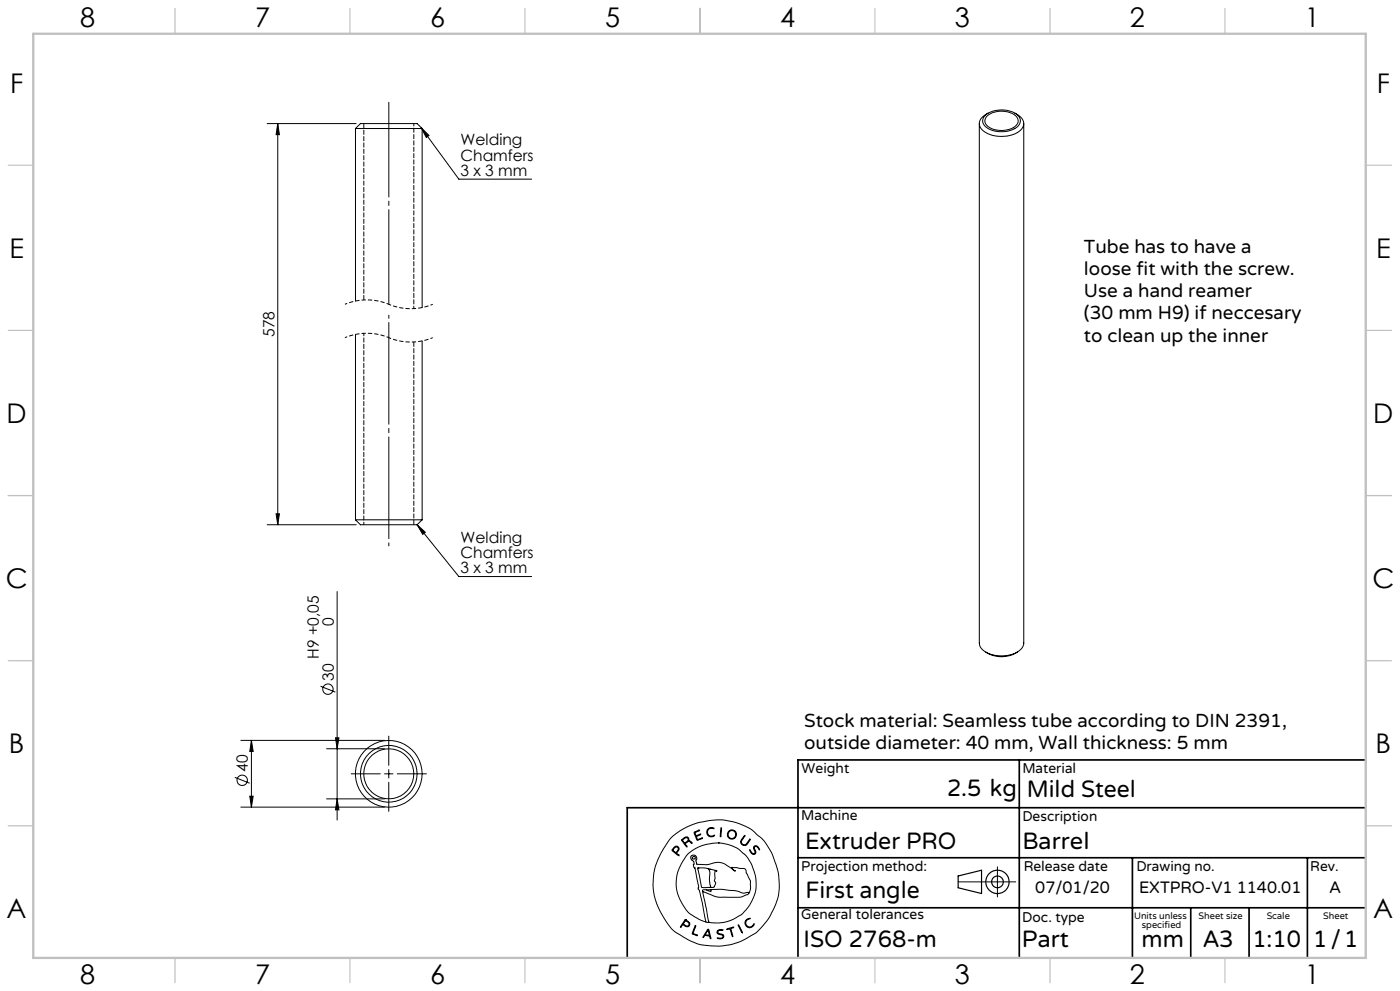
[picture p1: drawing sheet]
<svg xmlns="http://www.w3.org/2000/svg" width="420mm" height="297mm" viewBox="0 0 420 297" stroke-linecap="round" stroke-linejoin="round" font-family="sans-serif">
<g fill="none" stroke="#000" stroke-width=".3">
<path d="M80.2 37h26.7M83.3 37l.5 3.4h-1zM83.3 37v120.3M106.6 38.5l1.5-1.5h17l1.5 1.5M106.6 38.5h20M106.6 38.5v51.7M126.3 38.2l2.4 2.4-.8 .6zM126.3 38.2l11.4 15.5h21.8M126.6 38.5v53.7M293.8 37v155.7a4.3 4.3 0 0 0 3.9 3.5 10.9 10.9 0 0 0 7.5-.8M295.7 34.5a8 8 0 0 1 10 .5 2.39 2.39 0 0 1-1.3 3.5 8.3 8.3 0 0 1-9-.8 2.13 2.13 0 0 1 .3-3.2zM296.2 34.7a7.1 7.1 0 0 1 8.8 .3 2.07 2.07 0 0 1-1 3.3 7.1 7.1 0 0 1-8.2-1.1 1.93 1.93 0 0 1 .4-2.5z"/>
<path d="M296.4 33.9a3.5 3.5 0 0 0-2.5 3.9 7.1 7.1 0 0 0 7.3 3 6 6 0 0 0 5.9-3.3 3.6 3.6 0 0 0-2.6-3.6M307.1 37v155.7l-.5 1.5-1.4 1.2M106.6 100.3v55.5M126.6 102.2v53.6M80.2 157.3h26.7M82.8 154h1l-.5 3.3zM106.6 155.8h20M106.6 155.8l1.5 1.5h17M125.1 157.3l12.6 15.5h21.8M125.1 157.3l2.5 2.2-.8 .7zM126.6 155.8l-1.5 1.5M101.1 177.3v68.5"/>
<path d="M295.7 195.4a8.7 8.7 0 0 0 8.7 .5M305.2 195.4l-.7 .5M96.2 205.7l4.4 1.7M70.4 233l4.5 1.7M72.2 221.9h43.2M74.9 238.6h1.1l-.6 3.3zM75.4 221.9v20M75.4 221.9l.6 3.3h-1.1zM98 239.4h17.4M98 224.4h17.4M100.6 221.1h1.1l-.6 3.3zM101.1 239.4l.6 3.3h-1.1z"/>
<path d="M105.4 231.9h8.7M115.4 231.9h2.5M116.6 220.6v8.8M116.6 230.6v2.6M116.6 234.5v8.7M119.2 231.9h8.7M72.2 241.9h43.2M201.3 251.1l2.8-2.2 2.3-1.2 2.6-1 4.4-.9 3.2-.1 3.9 .7 3.1 1.2 2 1.1 2.8 2.4 1.4 1.8 1.9 3.2 1.8 5.3 .3 3.5-.3 3.8-.9 2.5-2.1 4.1-1.6 2.1a16.3 16.3 0 0 1-6.1 4.4l-3.1 1.2-3.3 .5h-3.4l-2.9-.4-2.7-1-4.5-2.6-1.4-1.1-1.2-1.6-1.9-3.1-1.4-2.9-.8-2.7-.3-3.1 .3-3.5 .9-3.2 2-4zM202 254.1l.6-.5 .7 .1 .4 .6-.1 .6a.64 .64 0 0 0-.3 1.1l.4 .5-1.6-1.2a.48 .48 0 0 1-.4-.7zM202.4 254.1l.4-.3 .6 .2 .1 .5-.3 .6a.58 .58 0 0 1-.6 .4 .58 .58 0 0 1-.5-.5l-.2-.3zM204.5 251.6l1-.7h.7l.4 .3v.8l.7 .2 .3 .5-.2 .1-.5-.6-.7 .1a.65 .65 0 0 0-.6 .6 .65 .65 0 0 0 .5 .7l-.1 .3zM204.8 251.7l.8-.6h.6l.2 .6-.5 .6a.52 .52 0 0 1-.6 .3 .52 .52 0 0 1-.4-.5z"/>
<path d="M208.2 249.4l1.7-.6-1 .5a.57 .57 0 0 0-.2 .9 .57 .57 0 0 0 .9 0l.6-.2-.9 .5a.44 .44 0 0 0-.4 .4 .44 .44 0 0 0 .3 .5l.1 .2 1.5-.5-1.7 .7zM212.3 248.5l.8-.5 1 .2 .1 .2-1-.2-.6 .3-.3 .5v.7l.1 .4 .6 .4 1.3-.2a.5 .5 0 0 1-.8 .5l-.9-.2-.4-.4-.2-1zM215.5 252.6l2.7 .4 1.9 .7 1.6 .8 2.1 1.9 1.6 2.4 1.1 3.2 .3 1.8v2.5l-.5 2.1-1.4 2.9-2.5 2.8-2.4 1.4-2.2 .8-2 .3-3.1-.2M215.5 252.6l-1.7 .1-3.3 .8-1.8 .8-2 1.4-.9 .9-1.5 2.4-1 2.4-.3 1.5-.2 2.6 .3 1.8 .8 2 1.2 2.3 1.7 2.2 2.9 1.7 2.1 .9M215.5 252.6h.1M216.3 248.1h.2v.5l-.2 2-.2 .2zM223.3 250.5l.1-.1 .1 .2-1.1 1.6v.4l.4 .5h1l1.1-1.5h.2l-.9 1.4-.6 .4-1.1-.3-.3-.7 .2-.7zM224.9 254.7l.8 1 .4 .2 .4-.3-.4-1.4 .2-.6h.9l.7 1-.1 .1-.9-1-.5 .1-.1 .4 .5 1.3-.6 .6-.9-.5zM299.2 259.8v9M205.6 275.6l-1.4 2-.1 .2h.2a.65 .65 0 0 1 .6-.7 .65 .65 0 0 1 .7 .5l.8 .1 .5-.6v-.5l-1.3-1M205.6 275.6h.1M205.6 275.9l-.3 .5"/>
<path d="M205.7 275.9l1 .9-.3 .7h-.6a.64 .64 0 0 1-.7-.9l.2-.2M205.7 275.9h.1M208.5 277.5l.2-.1v.3l-.6 1.5a.52 .52 0 0 0 0 .7 .52 .52 0 0 0 .6 .1l.5 .4-1.4-.5a2.21 2.21 0 0 1 .5-1.8zM209.3 260.2l2.3-.1 2.9 .7 .6 .4a.35 .35 0 0 0-.5-.2 .35 .35 0 0 0-.1 .5v1.8l-.2 .7 .4 .8-.5 1-3 .2a.83 .83 0 0 1-.8-.3 .83 .83 0 0 1-.1-.8zM209.4 260.1h.1M210.8 267.2l1.9 9.2M210.8 267.2l3.7 1.5 1.3 .2h6.3l2.1-.8 .4-.3M211.8 276.4h.9M211.9 266.7h-1.1v.5M212.1 260.2a2.03 2.03 0 0 1 .8 2.7v1.9l.3 .9-.3 .2M212.3 278.6l.1-.1a4.3 4.3 0 0 1 .9 2.6v.2h-.2a.74 .74 0 0 0-.8-.8l-.2-.1a.82 .82 0 0 0-1.1 .6l-.1-.3zM212.3 278.9l.5 1.2-.1 .2h-.4a.46 .46 0 0 1-.6-.3 .46 .46 0 0 1 .3-.6z"/>
<path d="M212.4 278.9h.1M212.7 276.4h.1M213 260.6h.1M213.3 266.6l3.2-.1 4.2 .4 2.3 .8 1.1-.2a.3 .3 0 0 1 .4-.1 .3 .3 0 0 1 .1 .4M213.3 266.6v.6l-1.4-.5M213.3 266.6l-1.4 .1M215.3 278.9l.6-.3 1 .1v.2h-1.3l-.3 .6 .3 .2 1.4 .5 .1 .5-.2 .4-.6 .3-1.1-.2h1.1l.6-.4-.3-.6-1.1-.2-.3-.3zM218 278.4l2.1-.5-.8 .4 .5 2.4-.8-2.3-.8 .2zM221.5 277.2l1.2 2.2v.2zM221.5 277.1h.1M223.8 275.7l.6-.4h.6l-.8 .4-.5 .7 .2 .9 .5 .4h1l.7-.8a.39 .39 0 0 1 .1 .4 .39 .39 0 0 1-.3 .3l-.9 .5-1-.4-.5-1zM224.6 267.8l.5-1.4v-2.3l-1.7-3.8-3.9-.3v.2l1.1 .9h-.1l-3.1-2.2-1.7-.5-3.6 .7-3-.1-.3-.9 .3-.8-.2-.6-.5-.4-.9 .1-.3 .4v.4l1 1.1-.1 1.3 .1 .4 .3 .2 1.1 5.4-.2 .7 .5 .7 1.9 9.4"/>
<path d="M287.4 264.3h17.3"/>
<circle cx="98.4" cy="206.5" r="1.55"/>
<circle cx="72.7" cy="233.9" r="1.55"/>
<circle cx="116.6" cy="231.9" r="8.5"/>
<circle cx="116.6" cy="231.9" r="7.5"/>
<circle cx="116.6" cy="231.9" r="10"/>
<circle cx="208.1" cy="257.1" r=".44"/>
<circle cx="219.5" cy="250.1" r="1.17"/>
<circle cx="219.6" cy="250.1" r="1.37"/>
</g>
<path d="M116.6 91.2a17.1 17.1 0 0 0-13.1 0M129.8 91.2a17.1 17.1 0 0 1-13.2 0M116.6 101.2a17.1 17.1 0 0 0-13.1 0M129.8 101.2a17.1 17.1 0 0 1-13.2 0" fill="none" stroke="#000" stroke-width=".3" stroke-dasharray="1.3 .6" stroke-dashoffset=".5" stroke-linecap="butt"/>
<g fill="none" stroke="#000" stroke-width=".35">
<path d="M287.4 262.5l7.1-1.7v7l-7.1-1.7z"/>
<circle cx="299.2" cy="264.3" r="3.5"/>
<circle cx="299.2" cy="264.3" r="1.75"/>
</g>
<path d="M116.6 94.5v69.1" fill="none" stroke="#000" stroke-width=".3" stroke-dasharray="30.5 1.3 1.3 1.3" stroke-dashoffset="-2.2"/>
<path d="M116.6 30.7v60.5" fill="none" stroke="#000" stroke-width=".3" stroke-dasharray="30.5 1.3 1.3 1.3" stroke-dashoffset="2.1"/>
<path d="M305.8 227.7v59.2M409.7 227.7h-170.3v59.2M239.4 257.1h170.3M339.7 257.1v29.9M392.2 257.1v29.8M409.7 242.1h-221.5v45M239.4 272.1h170.3M357.2 272.1v14.8M374.7 272.1v14.8" fill="none" stroke="#000" stroke-width=".5"/>
<g fill="none" stroke="#c0c0c0" stroke-width=".35">
<path d="M52.5 2.5v7.5M105 2.5v7.5M157.5 2.5v7.5M210 2.5v7.5M262.5 2.5v7.5M315 2.5v7.5M367.5 2.5v7.5M2.5 49.5h7.5M410 49.5h7.5M2.5 99h7.5M410 99h7.5M2.5 148.5h7.5"/>
<path d="M410 148.5h7.5M2.5 198h7.5M410 198h7.5M2.5 247.5h7.5M410 247.5h7.5M52.5 287v7.5M105 287v7.5M157.5 287v7.5M210 287v7.5M262.5 287v7.5M315 287v7.5M367.5 287v7.5"/>
</g>
<path d="M10 10.1h399.7v277h-399.7z" fill="none" stroke="#c0c0c0" stroke-width=".7"/>
<g fill="#000">
<path d="M126.3 38.2l2.4 2.4-.8 .6zM125.1 157.3l2.5 2.2-.8 .7z"/>
<path d="M82.8 154h1l-.5 3.3zM83.3 37l.5 3.4h-1zM74.9 238.6h1.1l-.6 3.3zM75.4 221.9l.6 3.3h-1.1zM101.1 239.4l.6 3.3h-1.1zM100.6 221.1h1.1l-.6 3.3z"/>
</g>
<path d="M109.1 99.9v57.4M124.1 92.5v-55.5" fill="none" stroke="#000" stroke-width=".3" stroke-dasharray="1.3 .6" stroke-dashoffset=".5"/>
<path d="M109.1 37v52.9M124.1 157.3v-54.8" fill="none" stroke="#000" stroke-width=".3" stroke-dasharray="1.3 .6" stroke-dashoffset="-.1"/>
<g font-size="8.1">
<text x="24" y="8">8</text>
<text x="76.5" y="8">7</text>
<text x="129" y="8">6</text>
<text x="181.5" y="8">5</text>
<text x="234" y="8">4</text>
<text x="286.5" y="8">3</text>
<text x="339" y="8">2</text>
<text x="391.5" y="8">1</text>
<text x="3" y="27.7">F</text>
<text x="413" y="27.7">F</text>
<text x="2.8" y="77.2">E</text>
<text x="412.8" y="77.2">E</text>
<text x="2" y="126.7">D</text>
<text x="412" y="126.7">D</text>
<text x="1.7" y="176.2">C</text>
<text x="411.7" y="176.2">C</text>
<text x="2.7" y="225.7">B</text>
<text x="412.7" y="225.7">B</text>
<text x="2" y="275.2">A</text>
<text x="412" y="275.2">A</text>
<text x="24" y="295">8</text>
<text x="76.5" y="295">7</text>
<text x="129" y="295">6</text>
<text x="181.5" y="295">5</text>
<text x="234" y="295">4</text>
<text x="286.5" y="295">3</text>
<text x="339" y="295">2</text>
<text x="391.5" y="295">1</text>
</g>
<g font-size="7.1">
<text x="284.1" y="238.5">2.5 kg</text>
<text x="308" y="239">Mild Steel</text>
<text x="241.5" y="254.4">Extruder PRO</text>
<text x="306.7" y="254.4">Barrel</text>
<text x="241.6" y="269.2">First angle</text>
<text x="241.1" y="283.7">ISO 2768-m</text>
<text x="306.6" y="283.9">Part</text>
<text x="342.5" y="283.9">mm</text>
<text x="360.9" y="283.8">A3</text>
<text x="375.7" y="283.9">1:10</text>
<text x="393.9" y="283.9">1/1</text>
</g>
<g font-size="5.6">
<text x="325.2" y="75.8">Tube has to have a</text>
<text x="325.2" y="82.4">loose fit with the screw.</text>
<text x="325.2" y="89.1">Use a hand reamer</text>
<text x="325.2" y="95.7">(30 mm H9) if neccesary</text>
<text x="325.2" y="102.4">to clean up the inner</text>
<text x="241.2" y="218">Stock material: Seamless tube according to DIN 2391,</text>
<text x="241.2" y="224.6">outside diameter: 40 mm, Wall thickness: 5 mm</text>
</g>
<g font-size="4.9">
<text x="310.6" y="267.6">07/01/20</text>
<text x="341.7" y="267.6">EXTPRO-V1 1140.01</text>
<text x="398.8" y="267.6">A</text>
</g>
<g font-size="4.7">
<text x="138.2" y="43.6">Welding</text>
<text x="138.2" y="48.1">Chamfers</text>
<text x="138.2" y="52.7">3 x 3 mm</text>
<text x="82.3" y="101" transform="rotate(-90 82.3 101)">578</text>
<text x="138.2" y="162.7">Welding</text>
<text x="138.2" y="167.2">Chamfers</text>
<text x="138.2" y="171.7">3 x 3 mm</text>
<text x="100.2" y="187.6" transform="rotate(-90 100.2 187.6)">0</text>
<text x="95.6" y="197.5" transform="rotate(-90 95.6 197.5)">H9 +0,05</text>
<text x="100.1" y="204" transform="rotate(-90 100.1 204)">30</text>
<text x="74.4" y="231.3" transform="rotate(-90 74.4 231.3)">40</text>
</g>
<g font-size="4.2">
<text x="240.5" y="231.7">Weight</text>
<text x="306.7" y="231.7">Material</text>
<text x="240.4" y="245.9">Machine</text>
<text x="306.7" y="246.1">Description</text>
<text x="240.4" y="261.1">Projection method:</text>
<text x="307.1" y="261">Release date</text>
<text x="340.9" y="261">Drawing no.</text>
<text x="393.1" y="261">Rev.</text>
<text x="240.4" y="275.6">General tolerances</text>
<text x="306.7" y="276.3">Doc. type</text>
</g>
<g font-size="2.8">
<text x="340.2" y="275.3">Units unless</text>
<text x="359.6" y="275.3">Sheet size</text>
<text x="380" y="275.3">Scale</text>
<text x="396.9" y="275.3">Sheet</text>
<text x="342.6" y="278.2">specified</text>
</g>
</svg>
